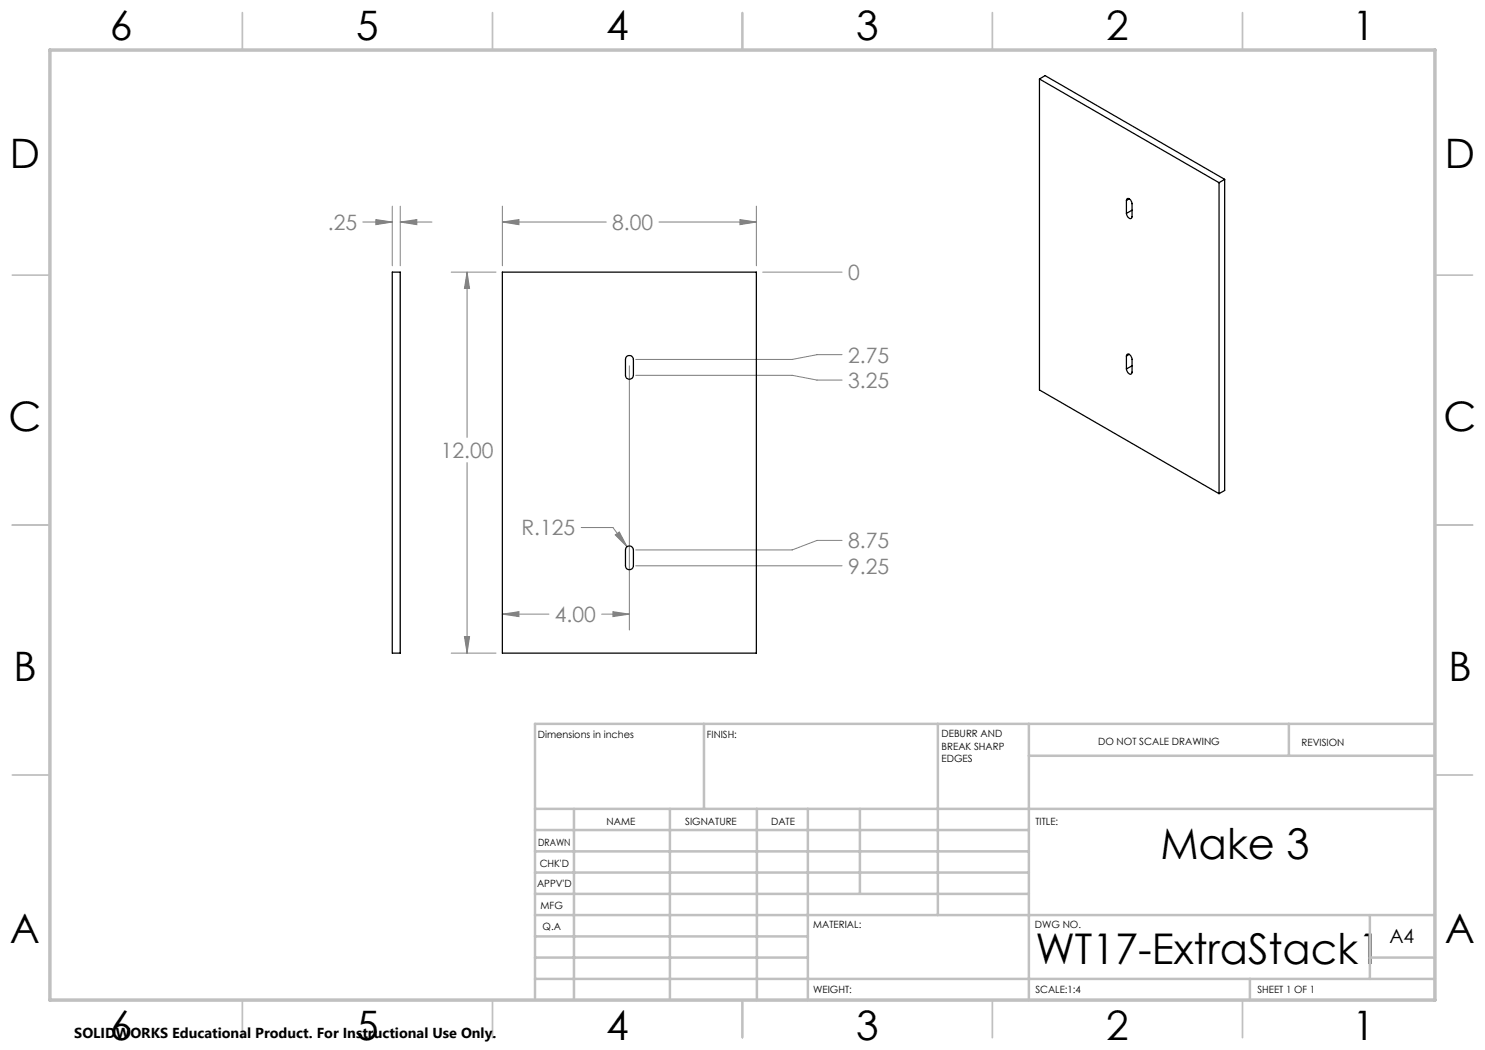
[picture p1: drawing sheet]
<svg xmlns="http://www.w3.org/2000/svg" width="297mm" height="210mm" viewBox="0 0 297 210" stroke-linecap="round" stroke-linejoin="round" font-family="sans-serif">
<g fill="none" stroke="#808080" stroke-width=".2">
<path d="M72.6 44.4h5.9M75.2 43.9l3.3 .5-3.3 .5zM78.5 41.2v12M80 44.4l3.4-.5v1zM80 44.4h6.4M80 41.2v12M90.2 54.4h9M93.4 54.4l.5 3.3h-1zM93.4 54.4v33.1M100.5 44.4l3.3-.5v1zM100.5 41.2v12M100.5 44.4h20.7"/>
<path d="M131.8 44.4h19.5M148 43.9l3.3 .5-3.3 .5zM151.3 41.2v12M152.5 54.4h15.9M125.9 73.2v52.8M127.1 75.1h31.3l5 .9h5M168.4 70.9h-5l-5 1h-31.3M93.4 92.5v38.1M116.2 105.5h6.4l2.8 3.9M123 107l.9-.6 1.5 3zM127.1 113.2h41.3M168.4 108.1h-5l-5 1.9h-31.3"/>
<path d="M90.2 130.6h9M92.9 127.3h1l-.5 3.3zM100.5 122.8l3.3-.5v1zM100.5 122.8h9.3M120.3 122.8h5.6M122.6 122.3l3.3 .5-3.3 .5z"/>
</g>
<g fill="none" stroke="#c0c0c0" stroke-width=".35">
<path d="M48.5 2.5v7.5M98.5 2.5v7.5M148.5 2.5v7.5M198.5 2.5v7.5M248.5 2.5v7.5M2.5 55h7.5M287 55h7.5M2.5 105h7.5M287 105h7.5M2.5 155h7.5M287 155h7.5M48.5 200v7.5"/>
<path d="M98.5 200v7.5M148.5 200v7.5M198.5 200v7.5M248.5 200v7.5"/>
</g>
<g fill="none" stroke="#c0c0c0" stroke-width=".5">
<path d="M140.8 144.8v17M187.6 144.8v38.2M205.8 144.8v55.2M205.8 151.2h81.2M257.8 144.8v6.4M287 144.8h-180v55.2M107 161.8h180M107 178.8h98.8M107 174.5h98.8M107 170.3h98.8M107 166h98.8M114.8 161.8v38.2"/>
<path d="M134 161.8v38.2M151.4 161.8v38.2M161.6 161.8v38.2M172 161.8v17M107 195.8h180M107 191.5h54.6M107 187.3h54.6M107 183h180M250 195.8v4.2M274 191.5h13M274 183v12.8"/>
</g>
<path d="M10 10h277v190h-277z" fill="none" stroke="#c0c0c0" stroke-width=".7"/>
<path d="M148 43.9l3.3 .5-3.3 .5zM100.5 44.4l3.3-.5v1zM93.4 54.4l.5 3.3h-1zM92.9 127.3h1l-.5 3.3zM122.6 122.3l3.3 .5-3.3 .5zM100.5 122.8l3.3-.5v1zM123 107l2.4 2.4-1.5-3zM80 44.4l3.4-.5v1zM75.2 43.9l3.3 .5-3.3 .5z" fill="#808080"/>
<g fill="none" stroke="#000" stroke-width=".25">
<path d="M207.9 15.8v62.2l35.9 20.7M207.9 15.8l35.9 20.7M207.9 15.8l1.1-.7 35.9 20.8M225.8 39.7l-.5 .4M243.8 36.5v62.2M244.9 35.9l-1.1 .6M244.9 35.9v62.2l-1.1 .6M78.5 54.4h1.5v76.2h-1.5zM100.5 54.4h50.8v76.2h-50.8zM225.3 40.1v-.2a.56 .56 0 0 1 .7-.1 .56 .56 0 0 1 .3 .5l.1 3.2a.55 .55 0 0 1-.7 .2 .55 .55 0 0 1-.3-.6l-.1-.4M225.3 40.1v2.6M226.4 42l-1.1 .7"/>
<path d="M125.3 71.3a.81 .81 0 0 1 .9-.1 .81 .81 0 0 1 .5 .7v3.2a.79 .79 0 0 1-.8 .7 .79 .79 0 0 1-.8-.7v-3.2zM225.3 71.2v-.2a.56 .56 0 0 1 .7-.1 .56 .56 0 0 1 .3 .6l.1 3.1a.56 .56 0 0 1-.7 .2 .56 .56 0 0 1-.3-.6l-.1-.4M225.3 71.2v2.6M225.8 70.9l-.5 .3M226.4 73.2l-1.1 .6M125.3 109.4a.81 .81 0 0 1 .9-.1 .81 .81 0 0 1 .5 .7v3.2a.79 .79 0 0 1-.8 .7 .79 .79 0 0 1-.8-.7v-3.2z"/>
</g>
<g font-size="8.5">
<text x="232.1" y="171.8">Make 3</text>
<text x="207.1" y="192.7">WT17-ExtraStack1</text>
</g>
<g font-size="8.1">
<text x="22" y="8">6</text>
<text x="71.2" y="8">5</text>
<text x="121.2" y="8">4</text>
<text x="171.3" y="8">3</text>
<text x="221.3" y="8">2</text>
<text x="270.5" y="8">1</text>
<text x="2" y="33.6">D</text>
<text x="289" y="33.6">D</text>
<text x="1.7" y="86.1">C</text>
<text x="288.7" y="86.1">C</text>
<text x="2.7" y="136.1">B</text>
<text x="289.7" y="136.1">B</text>
<text x="2" y="188.6">A</text>
<text x="289" y="188.6">A</text>
<text x="22" y="208">6</text>
<text x="71.2" y="208">5</text>
<text x="121.2" y="208">4</text>
<text x="171.3" y="208">3</text>
<text x="221.3" y="208">2</text>
<text x="270.5" y="208">1</text>
</g>
<g font-size="4.2" fill="#808080">
<text x="65.6" y="46">.25</text>
<text x="122.4" y="46">8.00</text>
<text x="169.6" y="56">0</text>
<text x="169.6" y="72.5">2.75</text>
<text x="169.6" y="77.6">3.25</text>
<text x="88.1" y="91.6">12.00</text>
<text x="104.3" y="107.1">R.125</text>
<text x="169.6" y="109.7">8.75</text>
<text x="169.6" y="114.7">9.25</text>
<text x="111" y="124.4">4.00</text>
</g>
<text font-size="3.9" x="277.9" y="188.5">A4</text>
<text font-size="2.9" x="14.9" y="207.6">SOLIDWORKS Educational Product. For Instructional Use Only.</text>
<g font-size="2">
<text x="107.6" y="147.6">Dimensions in inches</text>
<text x="141.4" y="147.6">FINISH:</text>
<text x="188.3" y="147.5">DEBURR AND</text>
<text x="188.3" y="150">BREAK SHARP</text>
<text x="219.6" y="149">DO NOT SCALE DRAWING</text>
<text x="260.3" y="149.2">REVISION</text>
<text x="188.3" y="152.5">EDGES</text>
<text x="121.3" y="165">NAME</text>
<text x="137" y="164.9">SIGNATURE</text>
<text x="154.2" y="164.9">DATE</text>
<text x="207.1" y="164.9">TITLE:</text>
<text x="107.6" y="169.1">DRAWN</text>
<text x="107.9" y="173.3">CHK'D</text>
<text x="107.4" y="177.4">APPV'D</text>
<text x="108.1" y="181.8">MFG</text>
<text x="108.5" y="186">Q.A</text>
<text x="162.6" y="185.5">MATERIAL:</text>
<text x="207" y="185.5">DWG NO.</text>
<text x="162.6" y="198.5">WEIGHT:</text>
<text x="207.1" y="198.6">SCALE:1:4</text>
<text x="251.5" y="198.6">SHEET 1 OF 1</text>
</g>
</svg>
